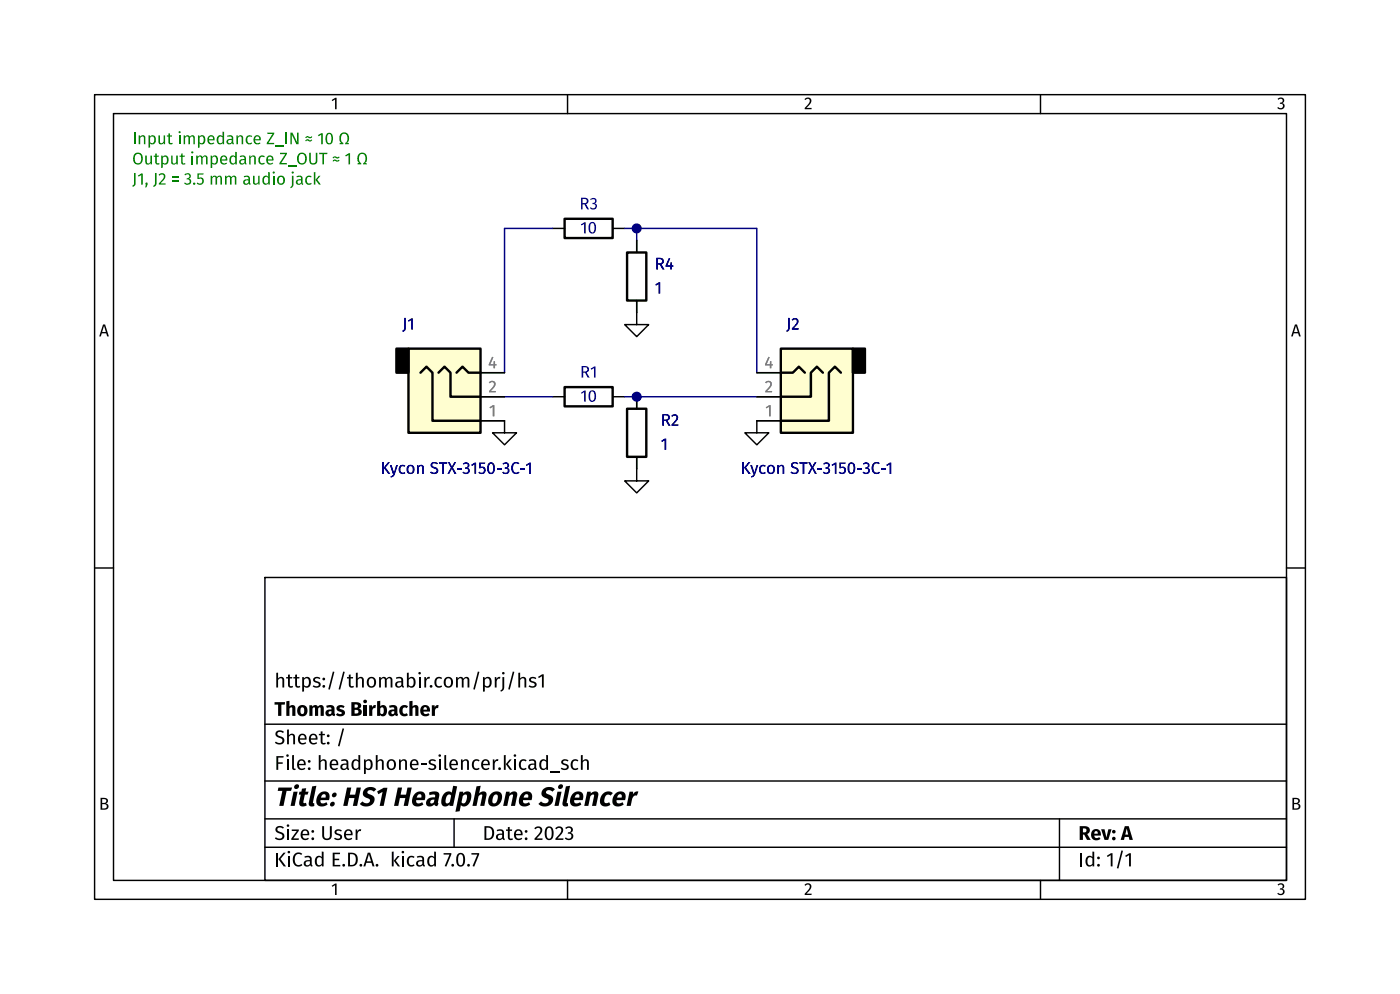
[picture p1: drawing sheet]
<svg xmlns="http://www.w3.org/2000/svg" width="148mm" height="105mm" viewBox="0 0 148 105" stroke-linecap="round" stroke-linejoin="round" font-family="sans-serif">
<g fill="none" stroke="#000" stroke-width=".15">
<path d="M10 10h128v85h-128zM12 12h124v81h-124zM60 10v2M110 10v2M50.8 39.4h2.5M58.4 24.1h1.3M64.8 24.1h1.2M67.3 31.8v2.5h1.3l-1.3 1.3-1.3-1.3h1.3M67.3 25.4v1.3M80 39.4h2.5M10 60h2M50.8 44.5h2.5v1.2h1.3l-1.3 1.3-1.2-1.3h1.2"/>
<path d="M50.8 41.9h2.5M58.4 41.9h1.3M64.8 41.9h1.2M67.3 48.3v2.5h1.3l-1.3 1.3-1.3-1.3h1.3M67.3 41.9v1.3M80 41.9h2.5M82.5 44.5h-2.5v1.2h1.3l-1.3 1.3-1.3-1.3h1.3M136 60h2M28 61h108v32h-108zM28 76.5h108M28 89.5h108M28 86.5h108"/>
<path d="M28 82.5h108M48 86.5v3M60 93v2M110 93v2M112 86.5v6.5"/>
</g>
<g fill="#000">
<path d="M35.2 70.9l.2 .1-.5 1.9-.2-.1zM36.2 76.9l.2 .1-.5 1.9-.2-.1zM36.3 70.9l.1 .1-.4 1.9-.2-.1zM50.5 70.9l.2 .1-.5 1.9-.2-.1zM54.2 70.9l.2 .1-.5 1.9-.2-.1zM54.8 71.1h.2v.6l.3-.2 .3 .2v.9h-.2v-.8l-.1-.1-.3 .1v.8h-.2zM56 71.6l.3-.1 .4 .1-.1 .1h-.3l-.2 .1 .1 .1 .5 .3v.2l-.1 .2h-.4l-.3-.1 .1-.1 .4 .1 .1-.2v-.1l-.5-.2zM56.9 71.5l.4-.3h.2v1.4h-.2v-1.2l-.3 .2zM118.6 89.8l.1 .1-.5 1.9-.1-.1z"/>
<circle cx="44.4" cy="71.1" r=".13"/>
<circle cx="46.5" cy="79.8" r=".13"/>
<circle cx="53.2" cy="71.1" r=".13"/>
<circle cx="54.4" cy="79.8" r=".13"/>
<circle cx="30.5" cy="90" r=".13"/>
<circle cx="31.3" cy="83.1" r=".26"/>
<circle cx="42.6" cy="90" r=".13"/>
<circle cx="59.2" cy="83.1" r=".26"/>
</g>
<path d="M43.2 36.8h7.6v8.9h-7.6zM44.4 39.4l.7-.7 .6 .7v5.1h5.1M46.4 39.4l.6-.7 .6 .7v2.5h3.2M48.3 39.4l.6-.7 .6 .7h1.3M59.7 23.1h5.1v2h-5.1zM66.3 26.7h2v5.1h-2zM82.5 36.8h7.7v8.9h-7.7zM82.5 39.4h1.3l.7-.7 .6 .7M87 39.4l-.6-.7-.7 .7v2.5h-3.2M88.9 39.4l-.6-.7-.7 .7v5.1h-5.1M59.7 40.9h5.1v2h-5.1zM66.3 43.2h2v5.1h-2z" fill="none" stroke="#000" stroke-width=".25"/>
<g fill="#fffed0" stroke="#fffed0" stroke-width=".11">
<path d="M43.2 36.8h7.6v8.9h-7.6z"/>
<path d="M82.5 36.8h7.7v8.9h-7.7z"/>
</g>
<path d="M41.9 36.8h1.3v2.6h-1.3zM90.2 36.8h1.2v2.6h-1.2z" fill="#000" stroke="#000" stroke-width=".25"/>
<g fill="#008000">
<path d="M14.1 14h.2v1.2h-.2z"/>
<path d="M14.7 14.3h.1v.1l.3-.1 .2 .1 .1 .8h-.2v-.7l-.1-.1-.3 .2v.6h-.1z"/>
<path d="M15.7 14.3h.1l.1 .1 .2-.1h.2l.1 .2 .1 .3-.1 .2-.1 .2-.2 .1-.2-.1v.4h-.2v-.6l.5 .1 .1-.3-.1-.3-.2-.1-.1 .2v.4h-.2z"/>
<path d="M16.8 14.3h.1v.7l.2 .1 .2-.1v-.7h.2v.9h-.2v-.1l-.2 .2-.3-.1z"/>
<path d="M17.8 14.1h.2v.2h.2v.1h-.2v.7h.2l.1 .1h-.1h-.3l-.1-.1v-.7h-.2v-.1h.2z"/>
<path d="M18.9 14.3h.2v.9h-.2z"/>
<path d="M19.4 14.3h.1l.1 .1 .1-.1h.3a.12 .12 0 0 0 .1 .2 .12 .12 0 0 0 .1-.2h.2l.2 .1v.8h-.2v-.7l-.1-.1-.2 .2v.6h-.2v-.7l-.1-.1-.2 .2v.6h-.2z"/>
<path d="M20.9 14.3h.2v.1l.2-.1h.2l.2 .2v.3v.2l-.2 .2-.2 .1-.2-.1v.4h-.2v-.6l.5 .1 .1-.3v-.3l-.3-.1-.1 .2v.4h-.2z"/>
<path d="M22 14.4l.3-.1 .3 .1 .1 .4h-.6l.1 .3 .4-.1 .1 .1-.4 .2-.3-.2-.1-.4h.6v-.2l-.2-.1-.1 .1-.1 .2h-.2z"/>
<path d="M23 14.4l.3-.1 .2 .1v-.5h.2v1.3h-.2v-.1l-.2 .2-.3-.2-.1-.3h.2v.2l.1 .1 .3-.1v-.5l-.1-.1-.2 .1-.1 .3h-.2z"/>
<path d="M24 14.3h.4l.2 .1 .1 .7v.2l-.1-.1a.11 .11 0 0 0-.1-.1 .11 .11 0 0 0-.1 .1h-.4l-.1-.2 .5 .1 .1-.1v-.2h-.3l-.1 .2-.2-.1 .2-.2h.4v-.2l-.2-.1-.3 .1z"/>
<path d="M25 14.3h.1v.1l.3-.1 .3 .1v.8h-.2v-.7l-.1-.1-.2 .2v.6h-.2z"/>
<path d="M26.1 14.4l.3-.1 .3 .1-.1 .1h-.3l-.2 .2 .1 .4h.2l.2-.1v.2h-.3l-.3-.1v-.4z"/>
<path d="M26.9 14.4l.3-.1 .3 .1 .1 .4h-.6l.1 .3 .4-.1v.1l-.3 .2-.3-.2-.1-.4h.6v-.2l-.2-.1-.2 .1v.2h-.2z"/>
<path d="M28.3 14h.7v.1l-.6 1h.6v.1h-.8v-.1l.6-1h-.5z"/>
<path d="M29.1 15.4h.9v.1h-.9z"/>
<path d="M30.2 14h.1v1.2h-.1z"/>
<path d="M30.7 14h.2l.5 1.1v-1.1h.2v1.2h-.3l-.5-1 .1 1h-.2z"/>
<path d="M32.3 14.4h.2l.3 .1 .1-.1 .1 .1-.2 .1-.3-.1-.1 .1-.1-.1z"/>
<path d="M32.3 14.8l.2-.1 .3 .1 .1-.1 .1 .1-.2 .2-.3-.2-.1 .1h-.1z"/>
<path d="M36 14.1l.4-.1 .4 .2 .1 .6-.2 .3h.2v.1h-.4v-.1l.2-.2v-.4l-.1-.3-.2-.1-.2 .1-.1 .3v.4l.2 .2v.1h-.4v-.1h.2l-.2-.2v-.2v-.3z"/>
<circle cx="19" cy="14" r=".11"/>
</g>
<path d="M58.4 24.1h-5.1v15.3M66 24.1h14v15.3M67.3 24.1v1.3M53.3 41.9h5.1M66 41.9h14" fill="none" stroke="#000080" stroke-width=".15"/>
<path d="M50.8 39.4h2.5M67.3 25.4v1.3M67.3 31.8v1.2M80 39.4h2.5M50.8 44.5h2.5M50.8 41.9h2.5M67.3 41.9v1.3M67.3 48.3v1.2M80 44.5h2.5M80 41.9h2.5" fill="none" stroke="#000" stroke-width=".15"/>
<g fill="#000080" stroke="#000080" stroke-width=".15">
<circle cx="67.3" cy="24.1" r=".46"/>
<circle cx="67.3" cy="41.9" r=".46"/>
</g>
<text font-size="2.8" x="29" y="86">Title:HS1HeadphoneSilencer</text>
<g font-size="2.1">
<text x="29" y="76.3">ThomasBirbacher</text>
<text x="29" y="73.3">https://thomabir.com/prj/hs1</text>
<text x="29" y="82">File: headphone-silencer.kicad_sch</text>
<text x="29" y="79.3">Sheet: /</text>
<text x="29" y="89.4">Size:User</text>
<text x="51" y="89.4">Date: 2023</text>
<text x="114" y="89.4">Rev:A</text>
<text x="29" y="92.2">KiCadE.D.A.kicad 7.0.7</text>
<text x="114" y="92.2">Id: 1/1</text>
</g>
<g font-size="1.8" fill="#008000">
<text x="14" y="17.6">Output impedance Z_OUTþÿ&quot;H</text>
<text x="33.5" y="15.5">10</text>
<text x="14" y="19.7">J1,J2= 3.5mm audio jack</text>
</g>
<g font-size="1.8">
<text x="35" y="12.1">1</text>
<text x="85" y="12.1">2</text>
<text x="135" y="12.1">3</text>
<text x="10.5" y="36.1">A</text>
<text x="136.5" y="36.1">A</text>
<text x="10.4" y="86.1">B</text>
<text x="136.5" y="86.1">B</text>
<text x="35" y="95.1">1</text>
<text x="85" y="95.1">2</text>
<text x="135" y="95.1">3</text>
</g>
<g font-size="1.8" fill="#000080">
<text x="61.2" y="22.7">R3</text>
<text x="69.2" y="29">R4</text>
<text x="42.5" y="35.4">J1</text>
<text x="83.1" y="35.4">J2</text>
<text x="61.3" y="40.4">R1</text>
<text x="69.8" y="45.5">R2</text>
</g>
<g font-size="1.8" fill="#000084">
<text x="61.3" y="25.2">10</text>
<text x="69.2" y="31.6">1</text>
<text x="61.3" y="43">10</text>
<text x="40.2" y="50.6">Kycon STX-3150-3C-1</text>
<text x="69.8" y="48.1">1</text>
<text x="78.3" y="50.6">Kycon STX-3150-3C-1</text>
</g>
<g font-size="1.8" fill="#808080">
<text x="51.6" y="39.1">4</text>
<text x="51.6" y="41.7">2</text>
<text x="80.8" y="39.1">4</text>
<text x="80.8" y="41.7">2</text>
<text x="51.7" y="44.2">1</text>
<text x="80.9" y="44.2">1</text>
</g>
</svg>
